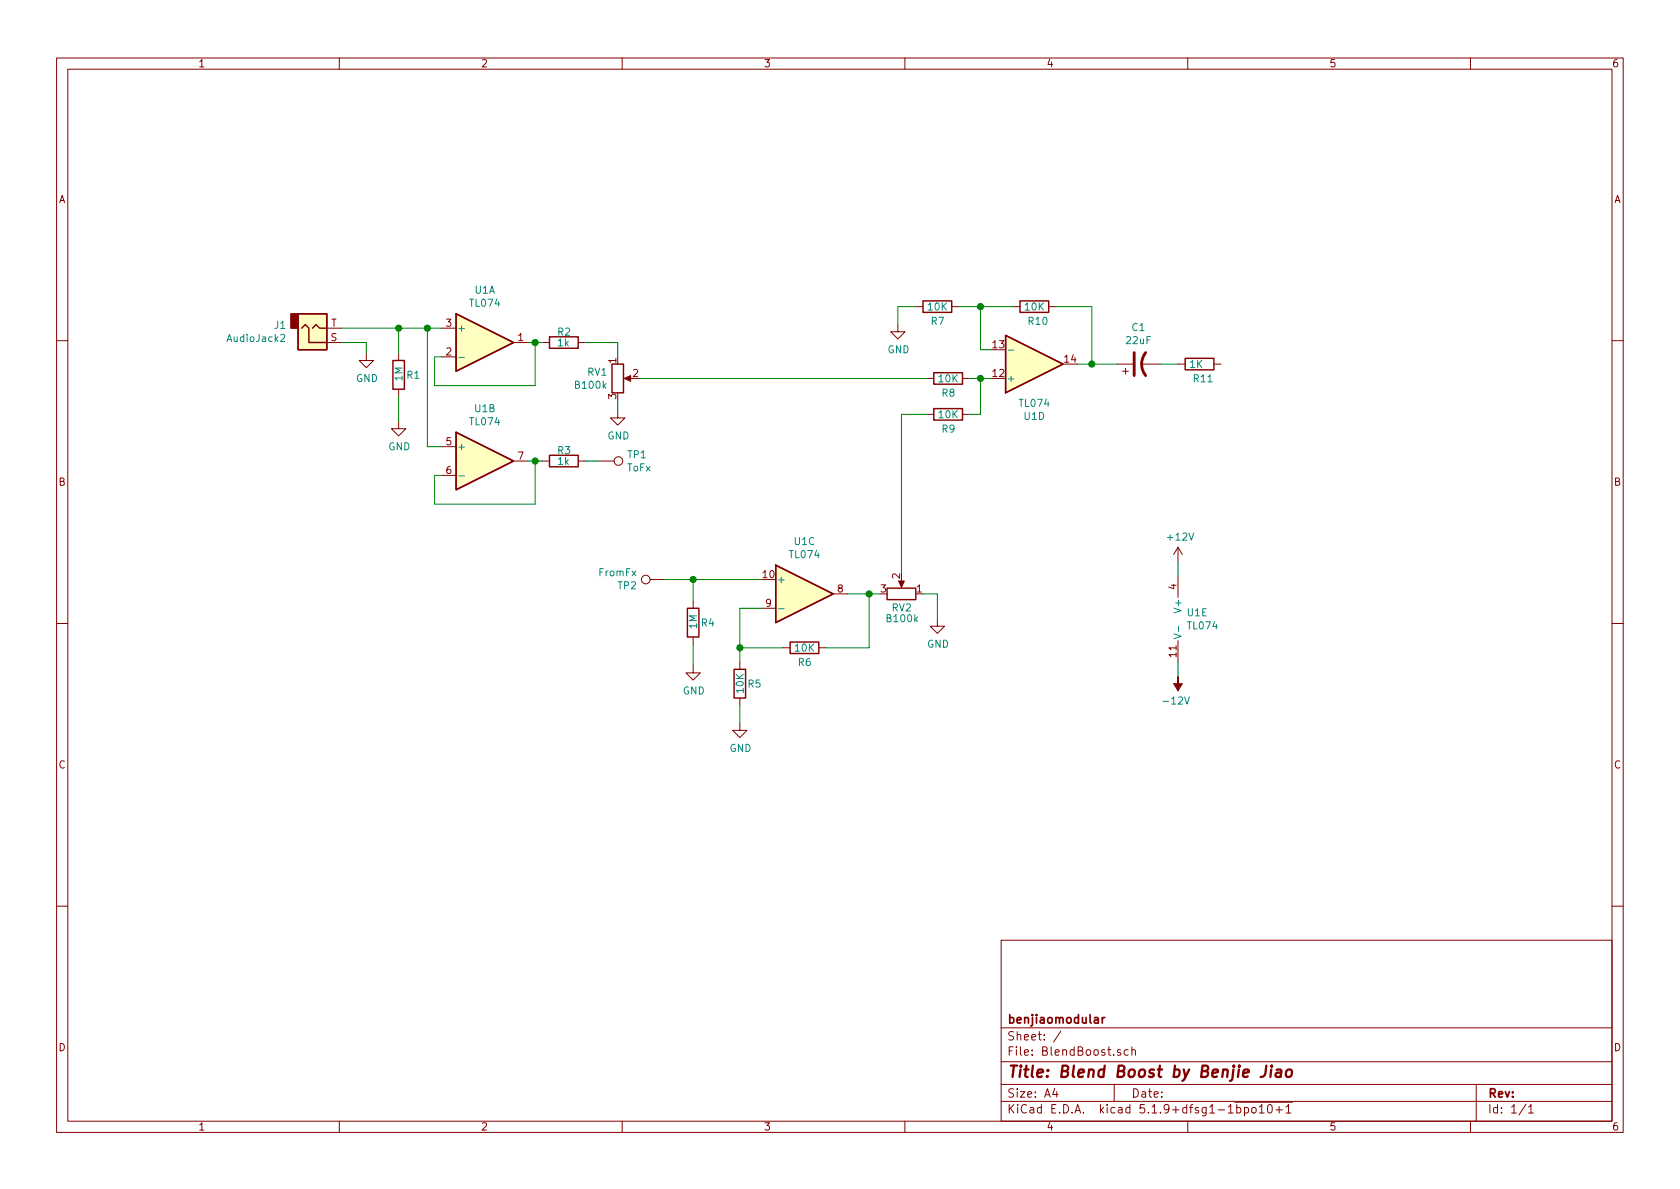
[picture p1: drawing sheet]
EESchema Schematic File Version 4
EELAYER 30 0
EELAYER END
$Descr A4 11693 8268
encoding utf-8
Sheet 1 1
Title "Blend Boost by Benjie Jiao"
Date ""
Rev ""
Comp "benjiaomodular"
Comment1 ""
Comment2 ""
Comment3 ""
Comment4 ""
$EndDescr
$Comp
L Amplifier_Operational:TL074 U1
U 1 1
P 3375 2375
F 0 "U1" H 3375 2742 50  0000 C CNN
F 1 "TL074" H 3375 2651 50  0000 C CNN
F 2 "" H 3325 2475 50  0001 C CNN
F 3 "http://www.ti.com/lit/ds/symlink/tl071.pdf" H 3425 2575 50  0001 C CNN
	1    3375 2375
	1    0    0    -1  
$EndComp
$Comp
L Amplifier_Operational:TL074 U1
U 2 1
P 3375 3200
F 0 "U1" H 3375 3567 50  0000 C CNN
F 1 "TL074" H 3375 3476 50  0000 C CNN
F 2 "" H 3325 3300 50  0001 C CNN
F 3 "http://www.ti.com/lit/ds/symlink/tl071.pdf" H 3425 3400 50  0001 C CNN
	2    3375 3200
	1    0    0    -1  
$EndComp
$Comp
L Amplifier_Operational:TL074 U1
U 3 1
P 5600 4125
F 0 "U1" H 5600 4492 50  0000 C CNN
F 1 "TL074" H 5600 4401 50  0000 C CNN
F 2 "" H 5550 4225 50  0001 C CNN
F 3 "http://www.ti.com/lit/ds/symlink/tl071.pdf" H 5650 4325 50  0001 C CNN
	3    5600 4125
	1    0    0    -1  
$EndComp
$Comp
L Amplifier_Operational:TL074 U1
U 4 1
P 7200 2525
F 0 "U1" H 7200 2892 50  0000 C CNN
F 1 "TL074" H 7200 2801 50  0000 C CNN
F 2 "" H 7150 2625 50  0001 C CNN
F 3 "http://www.ti.com/lit/ds/symlink/tl071.pdf" H 7250 2725 50  0001 C CNN
	4    7200 2525
	1    0    0    1   
$EndComp
$Comp
L Amplifier_Operational:TL074 U1
U 5 1
P 8300 4300
F 0 "U1" H 8258 4346 50  0000 L CNN
F 1 "TL074" H 8258 4255 50  0000 L CNN
F 2 "" H 8250 4400 50  0001 C CNN
F 3 "http://www.ti.com/lit/ds/symlink/tl071.pdf" H 8350 4500 50  0001 C CNN
	5    8300 4300
	1    0    0    -1  
$EndComp
Wire Wire Line
	3075 2475 3025 2475
Wire Wire Line
	3025 2475 3025 2675
Wire Wire Line
	3025 2675 3725 2675
Wire Wire Line
	3725 2675 3725 2375
Wire Wire Line
	3725 2375 3675 2375
Wire Wire Line
	3075 3300 3025 3300
Wire Wire Line
	3025 3300 3025 3500
Wire Wire Line
	3025 3500 3725 3500
Wire Wire Line
	3725 3500 3725 3200
Wire Wire Line
	3725 3200 3675 3200
Wire Wire Line
	3075 2275 2975 2275
Wire Wire Line
	2775 2275 2775 2450
$Comp
L Connector:AudioJack2 J1
U 1 1
P 2175 2275
F 0 "J1" H 1996 2258 50  0000 R CNN
F 1 "AudioJack2" H 1996 2349 50  0000 R CNN
F 2 "" H 2175 2275 50  0001 C CNN
F 3 "~" H 2175 2275 50  0001 C CNN
	1    2175 2275
	1    0    0    1   
$EndComp
$Comp
L power:GND #PWR02
U 1 1
P 2775 2925
F 0 "#PWR02" H 2775 2675 50  0001 C CNN
F 1 "GND" H 2780 2752 50  0000 C CNN
F 2 "" H 2775 2925 50  0001 C CNN
F 3 "" H 2775 2925 50  0001 C CNN
	1    2775 2925
	1    0    0    -1  
$EndComp
Wire Wire Line
	2775 2750 2775 2925
$Comp
L power:GND #PWR01
U 1 1
P 2550 2450
F 0 "#PWR01" H 2550 2200 50  0001 C CNN
F 1 "GND" H 2555 2277 50  0000 C CNN
F 2 "" H 2550 2450 50  0001 C CNN
F 3 "" H 2550 2450 50  0001 C CNN
	1    2550 2450
	1    0    0    -1  
$EndComp
Wire Wire Line
	2375 2375 2550 2375
Wire Wire Line
	2550 2375 2550 2450
Wire Wire Line
	2375 2275 2775 2275
Connection ~ 2775 2275
Wire Wire Line
	2975 2275 2975 3100
Wire Wire Line
	2975 3100 3075 3100
Connection ~ 2975 2275
Wire Wire Line
	2975 2275 2775 2275
$Comp
L Device:R R2
U 1 1
P 3925 2375
F 0 "R2" V 3850 2325 50  0000 L CNN
F 1 "1k" V 3925 2325 50  0000 L CNN
F 2 "" V 3855 2375 50  0001 C CNN
F 3 "~" H 3925 2375 50  0001 C CNN
	1    3925 2375
	0    1    1    0   
$EndComp
$Comp
L Device:R R3
U 1 1
P 3925 3200
F 0 "R3" V 3850 3150 50  0000 L CNN
F 1 "1k" V 3925 3150 50  0000 L CNN
F 2 "" V 3855 3200 50  0001 C CNN
F 3 "~" H 3925 3200 50  0001 C CNN
	1    3925 3200
	0    1    1    0   
$EndComp
Wire Wire Line
	3775 2375 3725 2375
Connection ~ 3725 2375
Wire Wire Line
	3775 3200 3725 3200
Connection ~ 3725 3200
$Comp
L Connector:TestPoint TP1
U 1 1
P 4175 3200
F 0 "TP1" V 4129 3388 50  0000 L CNN
F 1 "ToFx" V 4220 3388 50  0000 L CNN
F 2 "" H 4375 3200 50  0001 C CNN
F 3 "~" H 4375 3200 50  0001 C CNN
	1    4175 3200
	0    1    1    0   
$EndComp
Wire Wire Line
	4175 3200 4075 3200
$Comp
L Device:R_POT RV1
U 1 1
P 4300 2625
F 0 "RV1" H 4231 2671 50  0000 R CNN
F 1 "B100k" H 4231 2580 50  0000 R CNN
F 2 "" H 4300 2625 50  0001 C CNN
F 3 "~" H 4300 2625 50  0001 C CNN
	1    4300 2625
	1    0    0    -1  
$EndComp
Wire Wire Line
	4075 2375 4300 2375
Wire Wire Line
	4300 2375 4300 2475
$Comp
L Connector:TestPoint TP2
U 1 1
P 4625 4025
F 0 "TP2" V 4579 4213 50  0000 L CNN
F 1 "FromFx" V 4670 4213 50  0000 L CNN
F 2 "" H 4825 4025 50  0001 C CNN
F 3 "~" H 4825 4025 50  0001 C CNN
	1    4625 4025
	0    -1   -1   0   
$EndComp
Wire Wire Line
	4625 4025 4825 4025
$Comp
L Device:R R1
U 1 1
P 2775 2600
F 0 "R1" H 2825 2600 50  0000 L CNN
F 1 "1M" V 2775 2550 50  0000 L CNN
F 2 "" V 2705 2600 50  0001 C CNN
F 3 "~" H 2775 2600 50  0001 C CNN
	1    2775 2600
	1    0    0    -1  
$EndComp
$Comp
L Device:R R4
U 1 1
P 4825 4325
F 0 "R4" H 4875 4325 50  0000 L CNN
F 1 "1M" V 4825 4275 50  0000 L CNN
F 2 "" V 4755 4325 50  0001 C CNN
F 3 "~" H 4825 4325 50  0001 C CNN
	1    4825 4325
	1    0    0    -1  
$EndComp
Wire Wire Line
	4825 4175 4825 4025
Connection ~ 4825 4025
Wire Wire Line
	4825 4025 5300 4025
$Comp
L Device:R R5
U 1 1
P 5150 4750
F 0 "R5" H 5200 4750 50  0000 L CNN
F 1 "10K" V 5150 4675 50  0000 L CNN
F 2 "" V 5080 4750 50  0001 C CNN
F 3 "~" H 5150 4750 50  0001 C CNN
	1    5150 4750
	1    0    0    -1  
$EndComp
Wire Wire Line
	5300 4225 5150 4225
Wire Wire Line
	5150 4225 5150 4500
$Comp
L power:GND #PWR04
U 1 1
P 4825 4625
F 0 "#PWR04" H 4825 4375 50  0001 C CNN
F 1 "GND" H 4830 4452 50  0000 C CNN
F 2 "" H 4825 4625 50  0001 C CNN
F 3 "" H 4825 4625 50  0001 C CNN
	1    4825 4625
	1    0    0    -1  
$EndComp
Wire Wire Line
	4825 4625 4825 4475
$Comp
L power:GND #PWR05
U 1 1
P 5150 5025
F 0 "#PWR05" H 5150 4775 50  0001 C CNN
F 1 "GND" H 5155 4852 50  0000 C CNN
F 2 "" H 5150 5025 50  0001 C CNN
F 3 "" H 5150 5025 50  0001 C CNN
	1    5150 5025
	1    0    0    -1  
$EndComp
Wire Wire Line
	5150 5025 5150 4900
$Comp
L Device:R R6
U 1 1
P 5600 4500
F 0 "R6" V 5700 4450 50  0000 L CNN
F 1 "10K" V 5600 4425 50  0000 L CNN
F 2 "" V 5530 4500 50  0001 C CNN
F 3 "~" H 5600 4500 50  0001 C CNN
	1    5600 4500
	0    1    1    0   
$EndComp
Wire Wire Line
	5450 4500 5150 4500
Connection ~ 5150 4500
Wire Wire Line
	5150 4500 5150 4600
Wire Wire Line
	5750 4500 6050 4500
Wire Wire Line
	6050 4500 6050 4125
Wire Wire Line
	6050 4125 5900 4125
$Comp
L power:GND #PWR03
U 1 1
P 4300 2850
F 0 "#PWR03" H 4300 2600 50  0001 C CNN
F 1 "GND" H 4305 2677 50  0000 C CNN
F 2 "" H 4300 2850 50  0001 C CNN
F 3 "" H 4300 2850 50  0001 C CNN
	1    4300 2850
	1    0    0    -1  
$EndComp
Wire Wire Line
	4300 2850 4300 2775
$Comp
L Device:R_POT RV2
U 1 1
P 6275 4125
F 0 "RV2" V 6175 4200 50  0000 R CNN
F 1 "B100k" V 6100 4250 50  0000 R CNN
F 2 "" H 6275 4125 50  0001 C CNN
F 3 "~" H 6275 4125 50  0001 C CNN
	1    6275 4125
	0    1    -1   0   
$EndComp
Wire Wire Line
	6125 4125 6050 4125
Connection ~ 6050 4125
$Comp
L power:GND #PWR07
U 1 1
P 6525 4300
F 0 "#PWR07" H 6525 4050 50  0001 C CNN
F 1 "GND" H 6530 4127 50  0000 C CNN
F 2 "" H 6525 4300 50  0001 C CNN
F 3 "" H 6525 4300 50  0001 C CNN
	1    6525 4300
	1    0    0    -1  
$EndComp
Wire Wire Line
	6425 4125 6525 4125
Wire Wire Line
	6525 4125 6525 4300
$Comp
L Device:R R8
U 1 1
P 6600 2625
F 0 "R8" V 6700 2575 50  0000 L CNN
F 1 "10K" V 6600 2550 50  0000 L CNN
F 2 "" V 6530 2625 50  0001 C CNN
F 3 "~" H 6600 2625 50  0001 C CNN
	1    6600 2625
	0    1    1    0   
$EndComp
Wire Wire Line
	4450 2625 6450 2625
Wire Wire Line
	6750 2625 6825 2625
Wire Wire Line
	6450 2875 6275 2875
Wire Wire Line
	6750 2875 6825 2875
Wire Wire Line
	6825 2875 6825 2625
Connection ~ 6825 2625
Wire Wire Line
	6825 2625 6900 2625
$Comp
L Device:R R10
U 1 1
P 7200 2125
F 0 "R10" V 7300 2075 50  0000 L CNN
F 1 "10K" V 7200 2050 50  0000 L CNN
F 2 "" V 7130 2125 50  0001 C CNN
F 3 "~" H 7200 2125 50  0001 C CNN
	1    7200 2125
	0    1    1    0   
$EndComp
Wire Wire Line
	7050 2125 6825 2125
Wire Wire Line
	6825 2425 6900 2425
Wire Wire Line
	7350 2125 7600 2125
Wire Wire Line
	7600 2125 7600 2525
Wire Wire Line
	7600 2525 7500 2525
$Comp
L power:+12V #PWR08
U 1 1
P 8200 3900
F 0 "#PWR08" H 8200 3750 50  0001 C CNN
F 1 "+12V" H 8215 4073 50  0000 C CNN
F 2 "" H 8200 3900 50  0001 C CNN
F 3 "" H 8200 3900 50  0001 C CNN
	1    8200 3900
	1    0    0    -1  
$EndComp
$Comp
L power:-12V #PWR09
U 1 1
P 8200 4700
F 0 "#PWR09" H 8200 4800 50  0001 C CNN
F 1 "-12V" H 8215 4873 50  0000 C CNN
F 2 "" H 8200 4700 50  0001 C CNN
F 3 "" H 8200 4700 50  0001 C CNN
	1    8200 4700
	-1   0    0    1   
$EndComp
Wire Wire Line
	8200 4000 8200 3900
Wire Wire Line
	8200 4600 8200 4700
Wire Wire Line
	6275 2875 6275 3975
$Comp
L Device:R R7
U 1 1
P 6525 2125
F 0 "R7" V 6625 2075 50  0000 L CNN
F 1 "10K" V 6525 2050 50  0000 L CNN
F 2 "" V 6455 2125 50  0001 C CNN
F 3 "~" H 6525 2125 50  0001 C CNN
	1    6525 2125
	0    1    1    0   
$EndComp
Wire Wire Line
	6675 2125 6825 2125
Connection ~ 6825 2125
Wire Wire Line
	6825 2125 6825 2425
$Comp
L power:GND #PWR06
U 1 1
P 6250 2250
F 0 "#PWR06" H 6250 2000 50  0001 C CNN
F 1 "GND" H 6255 2077 50  0000 C CNN
F 2 "" H 6250 2250 50  0001 C CNN
F 3 "" H 6250 2250 50  0001 C CNN
	1    6250 2250
	1    0    0    -1  
$EndComp
Wire Wire Line
	6375 2125 6250 2125
Wire Wire Line
	6250 2125 6250 2250
$Comp
L Device:CP1 C1
U 1 1
P 7925 2525
F 0 "C1" V 8177 2525 50  0000 C CNN
F 1 "22uF" V 8086 2525 50  0000 C CNN
F 2 "" H 7925 2525 50  0001 C CNN
F 3 "~" H 7925 2525 50  0001 C CNN
	1    7925 2525
	0    -1   -1   0   
$EndComp
$Comp
L Device:R R11
U 1 1
P 8350 2525
F 0 "R11" V 8450 2475 50  0000 L CNN
F 1 "1K" V 8350 2450 50  0000 L CNN
F 2 "" V 8280 2525 50  0001 C CNN
F 3 "~" H 8350 2525 50  0001 C CNN
	1    8350 2525
	0    1    1    0   
$EndComp
Wire Wire Line
	7600 2525 7775 2525
Connection ~ 7600 2525
Wire Wire Line
	8075 2525 8200 2525
$Comp
L Device:R R9
U 1 1
P 6600 2875
F 0 "R9" V 6700 2825 50  0000 L CNN
F 1 "10K" V 6600 2800 50  0000 L CNN
F 2 "" V 6530 2875 50  0001 C CNN
F 3 "~" H 6600 2875 50  0001 C CNN
	1    6600 2875
	0    1    1    0   
$EndComp
$EndSCHEMATC
